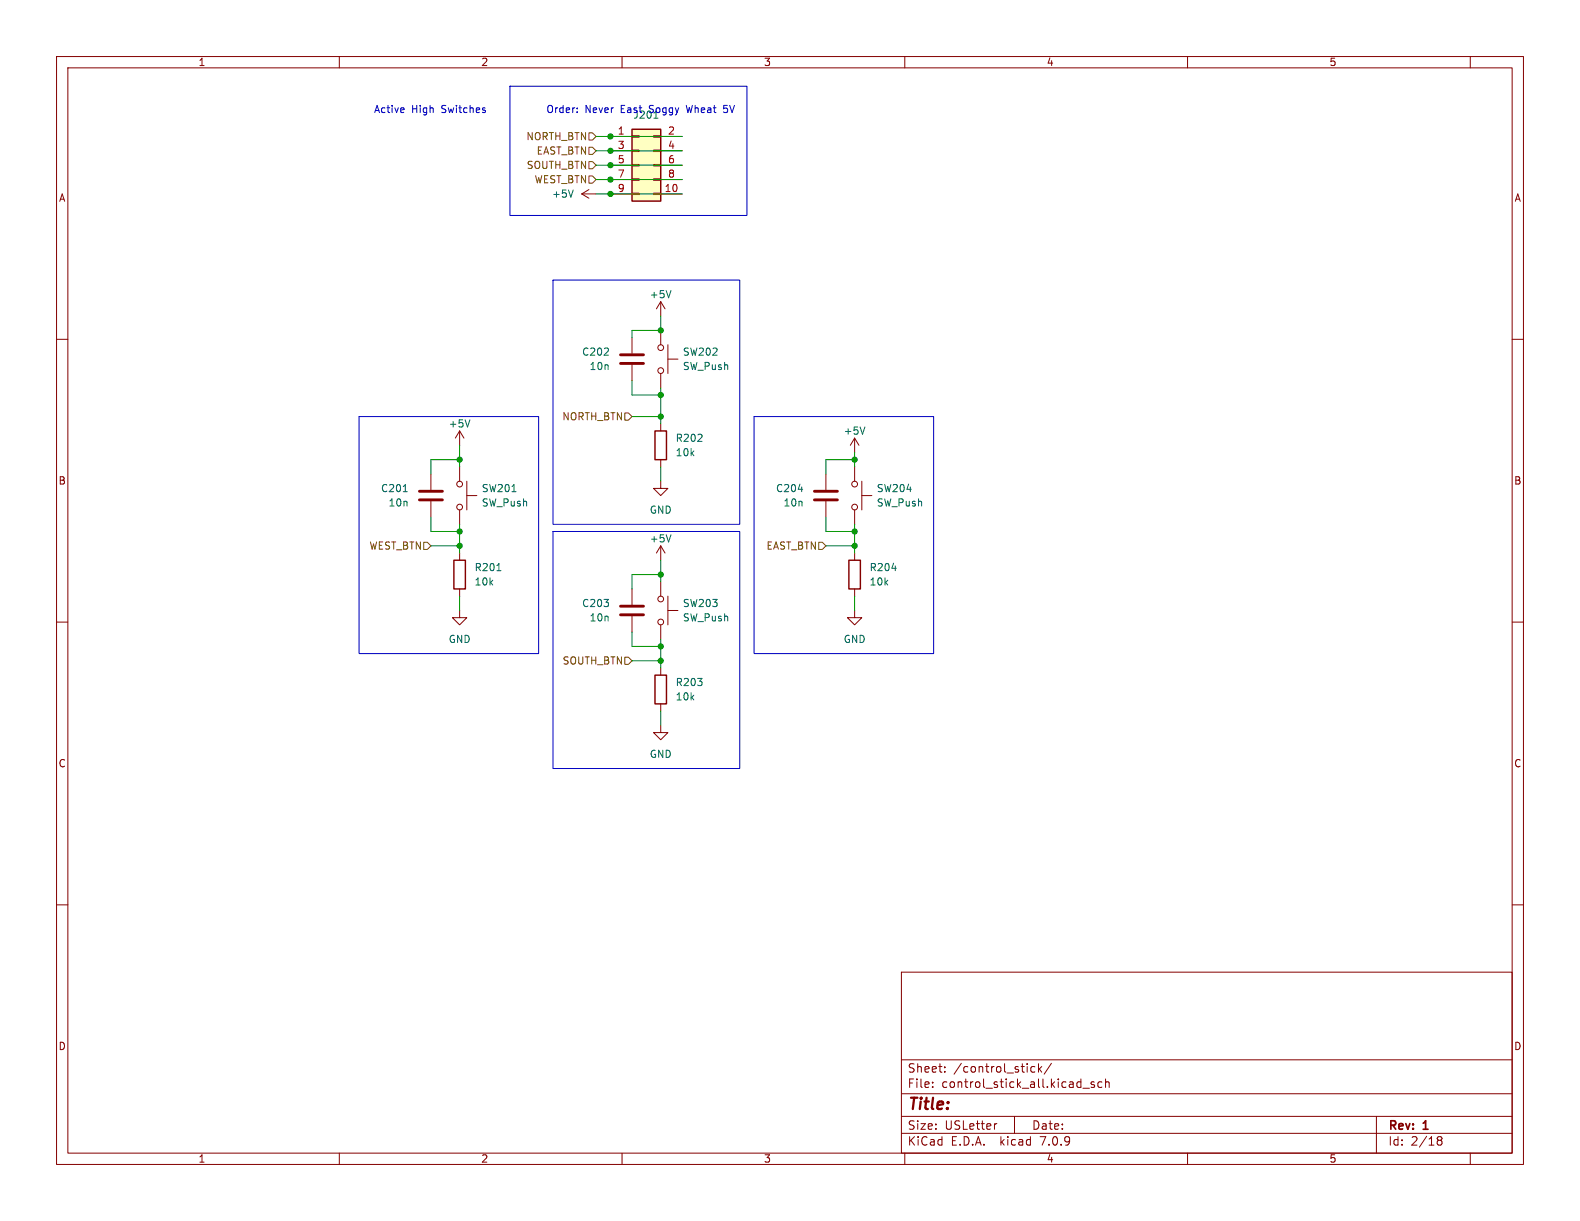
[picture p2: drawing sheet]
<svg xmlns="http://www.w3.org/2000/svg" width="279mm" height="216mm" viewBox="0 0 279 216" stroke-linecap="round" stroke-linejoin="round" font-family="sans-serif">
<g fill="none" stroke="#840000" stroke-width=".18">
<path d="M10 10h259.4v195.9h-259.4zM12 12h255.4v191.9h-255.4zM60 10v2M110 10v2M160 10v2M210 10v2M260 10v2M102.9 34.3l1.2 .8M102.9 34.3h2.5M104.1 33.5l-1.2 .8M107.9 34.3h3.9M107.9 24.1h3.9"/>
<path d="M107.9 26.7h3.9M107.9 29.2h3.9M107.9 31.8h3.9M111.8 34.2h1.2v.2h-1.2zM111.8 31.6h1.2v.3h-1.2zM111.8 29.1h1.2v.2h-1.2zM111.8 26.5h1.2v.3h-1.2zM111.8 24h1.2v.3h-1.2zM115.6 34.2h1.2v.2h-1.2zM115.6 31.6h1.2v.3h-1.2zM115.6 29.1h1.2v.2h-1.2zM115.6 26.5h1.2v.3h-1.2z"/>
<path d="M115.6 24h1.2v.3h-1.2zM116.8 34.3h3.8M116.8 24.1h3.8M116.8 26.7h3.8M116.8 29.2h3.8M116.8 31.8h3.8M10 60h2M111.8 59.7v2.8M116.8 53.3v2.6M116.8 58.4v2.6M116.8 53.3l-.7 1.3M116.8 53.3l.8 1.3"/>
<path d="M267.4 60h2M81.3 76.2v2.5M81.3 76.2l-.8 1.3M81.3 76.2l.7 1.3M111.8 64.5v2.8M116.8 66v2.6M116.8 74.9v1.3M118.1 63.5h1.8M118.1 61v5M151.1 77.5v2.5M151.1 77.5l-.7 1.2M151.1 77.5l.8 1.2"/>
<path d="M76.2 83.8v2.8M76.2 88.6v2.8M81.3 82.6v2.5M81.3 90.2v2.5M81.3 97.8v1.3M82.5 87.6h1.8M82.5 85.1v5.1M116.8 85.1v1.3h1.3l-1.3 1.2-1.2-1.2h1.2M116.8 81.3v1.3M116.8 96.5v2.6M116.8 96.5l-.7 1.3M116.8 96.5l.8 1.3"/>
<path d="M146 83.8v2.8M146 88.6v2.8M151.1 82.6v2.5M151.1 90.2v2.5M151.1 97.8v1.3M152.4 87.6h1.8M152.4 85.1v5.1M10 110h2M81.3 108v1.2h1.2l-1.2 1.3-1.3-1.3h1.3M81.3 104.1v1.3M111.8 104.1v2.8M111.8 109v2.8"/>
<path d="M116.8 102.9v2.5M116.8 110.5v2.5M116.8 118.1v1.3M118.1 105.4v5.1M118.1 108h1.8M151.1 108v1.2h1.3l-1.3 1.3-1.2-1.3h1.2M151.1 104.1v1.3M267.4 110h2M116.8 128.3v1.2h1.3l-1.3 1.3-1.2-1.3h1.2M116.8 124.5v1.2M10 160h2M267.4 160h2"/>
<path d="M159.4 171.9h108v32h-108zM159.4 197.4h108M159.4 193.4h108M159.4 187.4h108M164.9 192.1v.2M164.9 191.4v.1M167.1 189.4v.2M167.1 188.7v.1M176.3 198.7l-.3 .1M179.4 197.4v3M183 188.7l-.4-.1-.3 .3v.4l.1 .2h.6M183.6 188.1v1.5"/>
<path d="M183.8 189l.4 .6M184.2 188.6l-.6 .6M185.9 188l-1.3 1.9M191.5 192.4h1.1M193.5 191.4l-.4-.1-.2 .2 .1 .2 .5 .2v.3h-.6M194.9 191.4l-.5-.1-.3 .3v.4l.2 .2h.6M195.5 191.4l.2-.1 .4 .1v.9M195.5 190.8v1.5M243.4 197.4v6.5M60 203.9v2M110 203.9v2M159.4 200.4h108"/>
<path d="M160 203.9v2M210 203.9v2M254.1 201.3l.3 .3M254.1 201.3l.3-.3 .5 .1 .1 .2-.3 .3M254.4 201.6h.3M254.4 201.6l-.3 .3M254.7 201.6l.3 .3-.1 .5-.5 .1-.3-.3M260 203.9v2"/>
<circle cx="116.8" cy="61.5" r=".51"/>
<circle cx="116.8" cy="65.5" r=".51"/>
<circle cx="81.3" cy="85.6" r=".51"/>
<circle cx="81.3" cy="89.7" r=".51"/>
<circle cx="151.1" cy="89.7" r=".51"/>
<circle cx="151.1" cy="85.6" r=".51"/>
<circle cx="116.8" cy="105.9" r=".51"/>
<circle cx="116.8" cy="110" r=".51"/>
</g>
<path d="M111.8 22.9h5v12.7h-5zM115.8 76.2h2.1v5.1h-2.1zM80.3 99.1h2v5h-2zM150.1 99.1h2v5h-2zM115.8 119.4h2.1v5.1h-2.1z" fill="none" stroke="#840000" stroke-width=".25"/>
<path d="M101.4 33.6l-.5 1.3M118.7 51.4l-.5 1.2M83.1 74.2l-.4 1.3M152.9 75.5l-.4 1.3M71.3 86.9h.7M90.5 86.9h.7M118.7 94.6l-.5 1.2M141.2 86.5h.7M87.9 100.9h.7M157.7 100.5h.8" fill="none" stroke="#006464" stroke-width=".18"/>
<path d="M109.7 64.3h4.1M109.7 62.7h4.1M74.2 88.4h4M74.2 86.9h4M144 88.4h4.1M144 86.9h4.1M109.7 108.7h4.1M109.7 107.2h4.1" fill="none" stroke="#840000" stroke-width=".51"/>
<path d="M111.8 22.9h5v12.7h-5z" fill="#ffffc2" stroke="#ffffc2" stroke-width=".18"/>
<path d="M104.1 26h.7l.6 .7-.6 .6h-.7zM104.1 31.1h.7l.6 .7-.6 .6h-.7zM104.1 23.5h.7l.6 .6-.6 .7h-.7zM104.1 28.6h.7l.6 .6-.6 .6h-.7zM110.5 73h.6l.7 .7-.7 .6h-.6zM74.9 95.9h.7l.6 .6-.6 .7h-.7zM144.8 95.9h.6l.6 .6-.6 .7h-.6zM110.5 116.2h.6l.7 .6-.7 .7h-.6z" fill="none" stroke="#725600" stroke-width=".18"/>
<path d="M71.4 19.1l.1 .3-.6 .1M85.8 19.5v.3M90.2 15.2h41.9v22.9h-41.9zM102.1 19.8v.1M102.1 19.1v.1M127.9 19.8l.2 .1M128.6 18.6h-.6l-.1 .6 .2-.1M97.8 49.5h33v43.2h-33zM63.5 73.7h31.7v41.9h-31.7zM133.3 73.7h31.8v41.9h-31.8zM97.8 94h33v41.9h-33z" fill="none" stroke="#0000c2" stroke-width=".18"/>
<g fill="none" stroke="#009600" stroke-width=".18">
<path d="M105.4 34.3h15.2M105.4 31.8h15.2M105.4 24.1h15.2M105.4 29.2h15.2M105.4 26.7h15.2M116.8 55.9v2.5h-5v1.3M81.3 78.7v3.9M111.8 67.3v2.6h5M111.8 73.7h5M116.8 68.6v6.3M76.2 91.4v2.6h5.1M76.2 96.5h5.1"/>
<path d="M81.3 92.7v5.1M81.3 81.3h-5.1v2.5M116.8 82.6v2.5M116.8 99.1v3.8M146 91.4v2.6h5.1M146 96.5h5.1M151.1 80v2.6M151.1 92.7v5.1M151.1 81.3h-5.1v2.5M81.3 105.4v2.6M111.8 111.8v2.5h5M111.8 116.8h5"/>
<path d="M116.8 101.6h-5v2.5M116.8 113v5.1M151.1 105.4v2.6M116.8 125.7v2.6"/>
</g>
<g fill="#009600" stroke="#009600" stroke-width=".18">
<circle cx="151.1" cy="81.3" r=".46"/>
<circle cx="116.8" cy="73.7" r=".46"/>
<circle cx="116.8" cy="69.9" r=".46"/>
<circle cx="116.8" cy="58.4" r=".46"/>
<circle cx="116.8" cy="101.6" r=".46"/>
<circle cx="81.3" cy="96.5" r=".46"/>
<circle cx="116.8" cy="116.8" r=".46"/>
<circle cx="81.3" cy="81.3" r=".46"/>
<circle cx="81.3" cy="94" r=".46"/>
<circle cx="116.8" cy="114.3" r=".46"/>
<circle cx="151.1" cy="94" r=".46"/>
<circle cx="151.1" cy="96.5" r=".46"/>
<circle cx="107.9" cy="26.7" r=".46"/>
<circle cx="107.9" cy="29.2" r=".46"/>
<circle cx="107.9" cy="34.3" r=".46"/>
<circle cx="107.9" cy="31.8" r=".46"/>
<circle cx="107.9" cy="24.1" r=".46"/>
</g>
<text font-size="2.8" fill="#840000" x="160.4" y="196.8">Title:</text>
<g font-size="2.1" fill="#840000">
<text x="160.4" y="189.9">Sheet:</text>
<text x="168.6" y="189.9">/control_stick/</text>
<text x="160.4" y="192.6">File:</text>
<text x="166.5" y="192.6">control_stick_all.kicad_sch</text>
<text x="160.4" y="202.8">KiCad</text>
<text x="160.4" y="200">Size:</text>
<text x="167.1" y="200">USLetter</text>
<text x="168.1" y="202.8">E.D.A.</text>
<text x="177" y="202.8">kicad</text>
<text x="182.4" y="200">Date:</text>
<text x="184.2" y="202.8">7.0.9</text>
<text x="245.4" y="200.2">Rev:</text>
<text x="245.4" y="202.8">Id:</text>
<text x="249.5" y="202.8">2/18</text>
<text x="251.8" y="200.2">1</text>
</g>
<g font-size="1.8" fill="#840000">
<text x="35" y="11.9">1</text>
<text x="85" y="11.9">2</text>
<text x="135" y="11.9">3</text>
<text x="185" y="11.9">4</text>
<text x="235" y="11.9">5</text>
<text x="10.3" y="35.9">A</text>
<text x="267.7" y="35.9">A</text>
<text x="10.3" y="85.9">B</text>
<text x="267.7" y="85.9">B</text>
<text x="10.3" y="135.9">C</text>
<text x="267.7" y="135.9">C</text>
<text x="10.3" y="185.9">D</text>
<text x="267.7" y="185.9">D</text>
<text x="35" y="205.8">1</text>
<text x="85" y="205.8">2</text>
<text x="135" y="205.8">3</text>
<text x="185" y="205.8">4</text>
<text x="235" y="205.8">5</text>
</g>
<g font-size="1.8" fill="#0000c2">
<text x="66" y="20.1">Active</text>
<text x="72.8" y="20.1">High</text>
<text x="78.2" y="20.1">Switches</text>
<text x="96.5" y="20.1">Order:</text>
<text x="103.4" y="20.1">Never</text>
<text x="109.9" y="20.1">East</text>
<text x="111.9" y="21.2">J201</text>
<text x="115.1" y="20.1">Soggy</text>
<text x="121.9" y="20.1">Wheat</text>
<text x="128.6" y="20.1">5V</text>
</g>
<g font-size="1.8" fill="#a90000">
<text x="109.1" y="23.9">1</text>
<text x="118" y="23.9">2</text>
<text x="109.1" y="26.4">3</text>
<text x="109.1" y="29">5</text>
<text x="118" y="26.4">4</text>
<text x="118" y="29">6</text>
<text x="109.1" y="31.5">7</text>
<text x="109.1" y="34">9</text>
<text x="117.4" y="34">10</text>
<text x="118" y="31.5">8</text>
</g>
<g font-size="1.8" fill="#725600">
<text x="93" y="25">NORTH_BTN</text>
<text x="94.8" y="27.5">EAST_BTN</text>
<text x="93" y="30.1">SOUTH_BTN</text>
<text x="94.4" y="32.6">WEST_BTN</text>
<text x="99.3" y="74.5">NORTH_BTN</text>
<text x="65.2" y="97.4">WEST_BTN</text>
<text x="135.4" y="97.4">EAST_BTN</text>
<text x="99.4" y="117.7">SOUTH_BTN</text>
</g>
<g font-size="1.8" fill="#006464">
<text x="97.5" y="35.2">+5V</text>
<text x="114.8" y="52.9">+5V</text>
<text x="102.8" y="63.1">C202</text>
<text x="104.2" y="65.6">10n</text>
<text x="120.7" y="63.1">SW202</text>
<text x="120.7" y="65.6">SW_Push</text>
<text x="79.2" y="75.8">+5V</text>
<text x="149.1" y="77.1">+5V</text>
<text x="119.4" y="78.3">R202</text>
<text x="119.4" y="80.9">10k</text>
<text x="67.3" y="87.2">C201</text>
<text x="68.6" y="89.8">10n</text>
<text x="85.1" y="87.2">SW201</text>
<text x="85.1" y="89.8">SW_Push</text>
<text x="137.1" y="87.2">C204</text>
<text x="138.5" y="89.8">10n</text>
<text x="154.9" y="87.2">SW204</text>
<text x="154.9" y="89.8">SW_Push</text>
<text x="114.8" y="91">GND</text>
<text x="83.8" y="101.2">R201</text>
<text x="114.8" y="96.1">+5V</text>
<text x="153.7" y="101.2">R204</text>
<text x="83.8" y="103.7">10k</text>
<text x="102.8" y="107.5">C203</text>
<text x="120.7" y="107.5">SW203</text>
<text x="153.7" y="103.7">10k</text>
<text x="79.2" y="113.9">GND</text>
<text x="104.2" y="110.1">10n</text>
<text x="120.7" y="110.1">SW_Push</text>
<text x="149.1" y="113.9">GND</text>
<text x="119.4" y="121.5">R203</text>
<text x="119.4" y="124.1">10k</text>
<text x="114.8" y="134.2">GND</text>
</g>
</svg>
